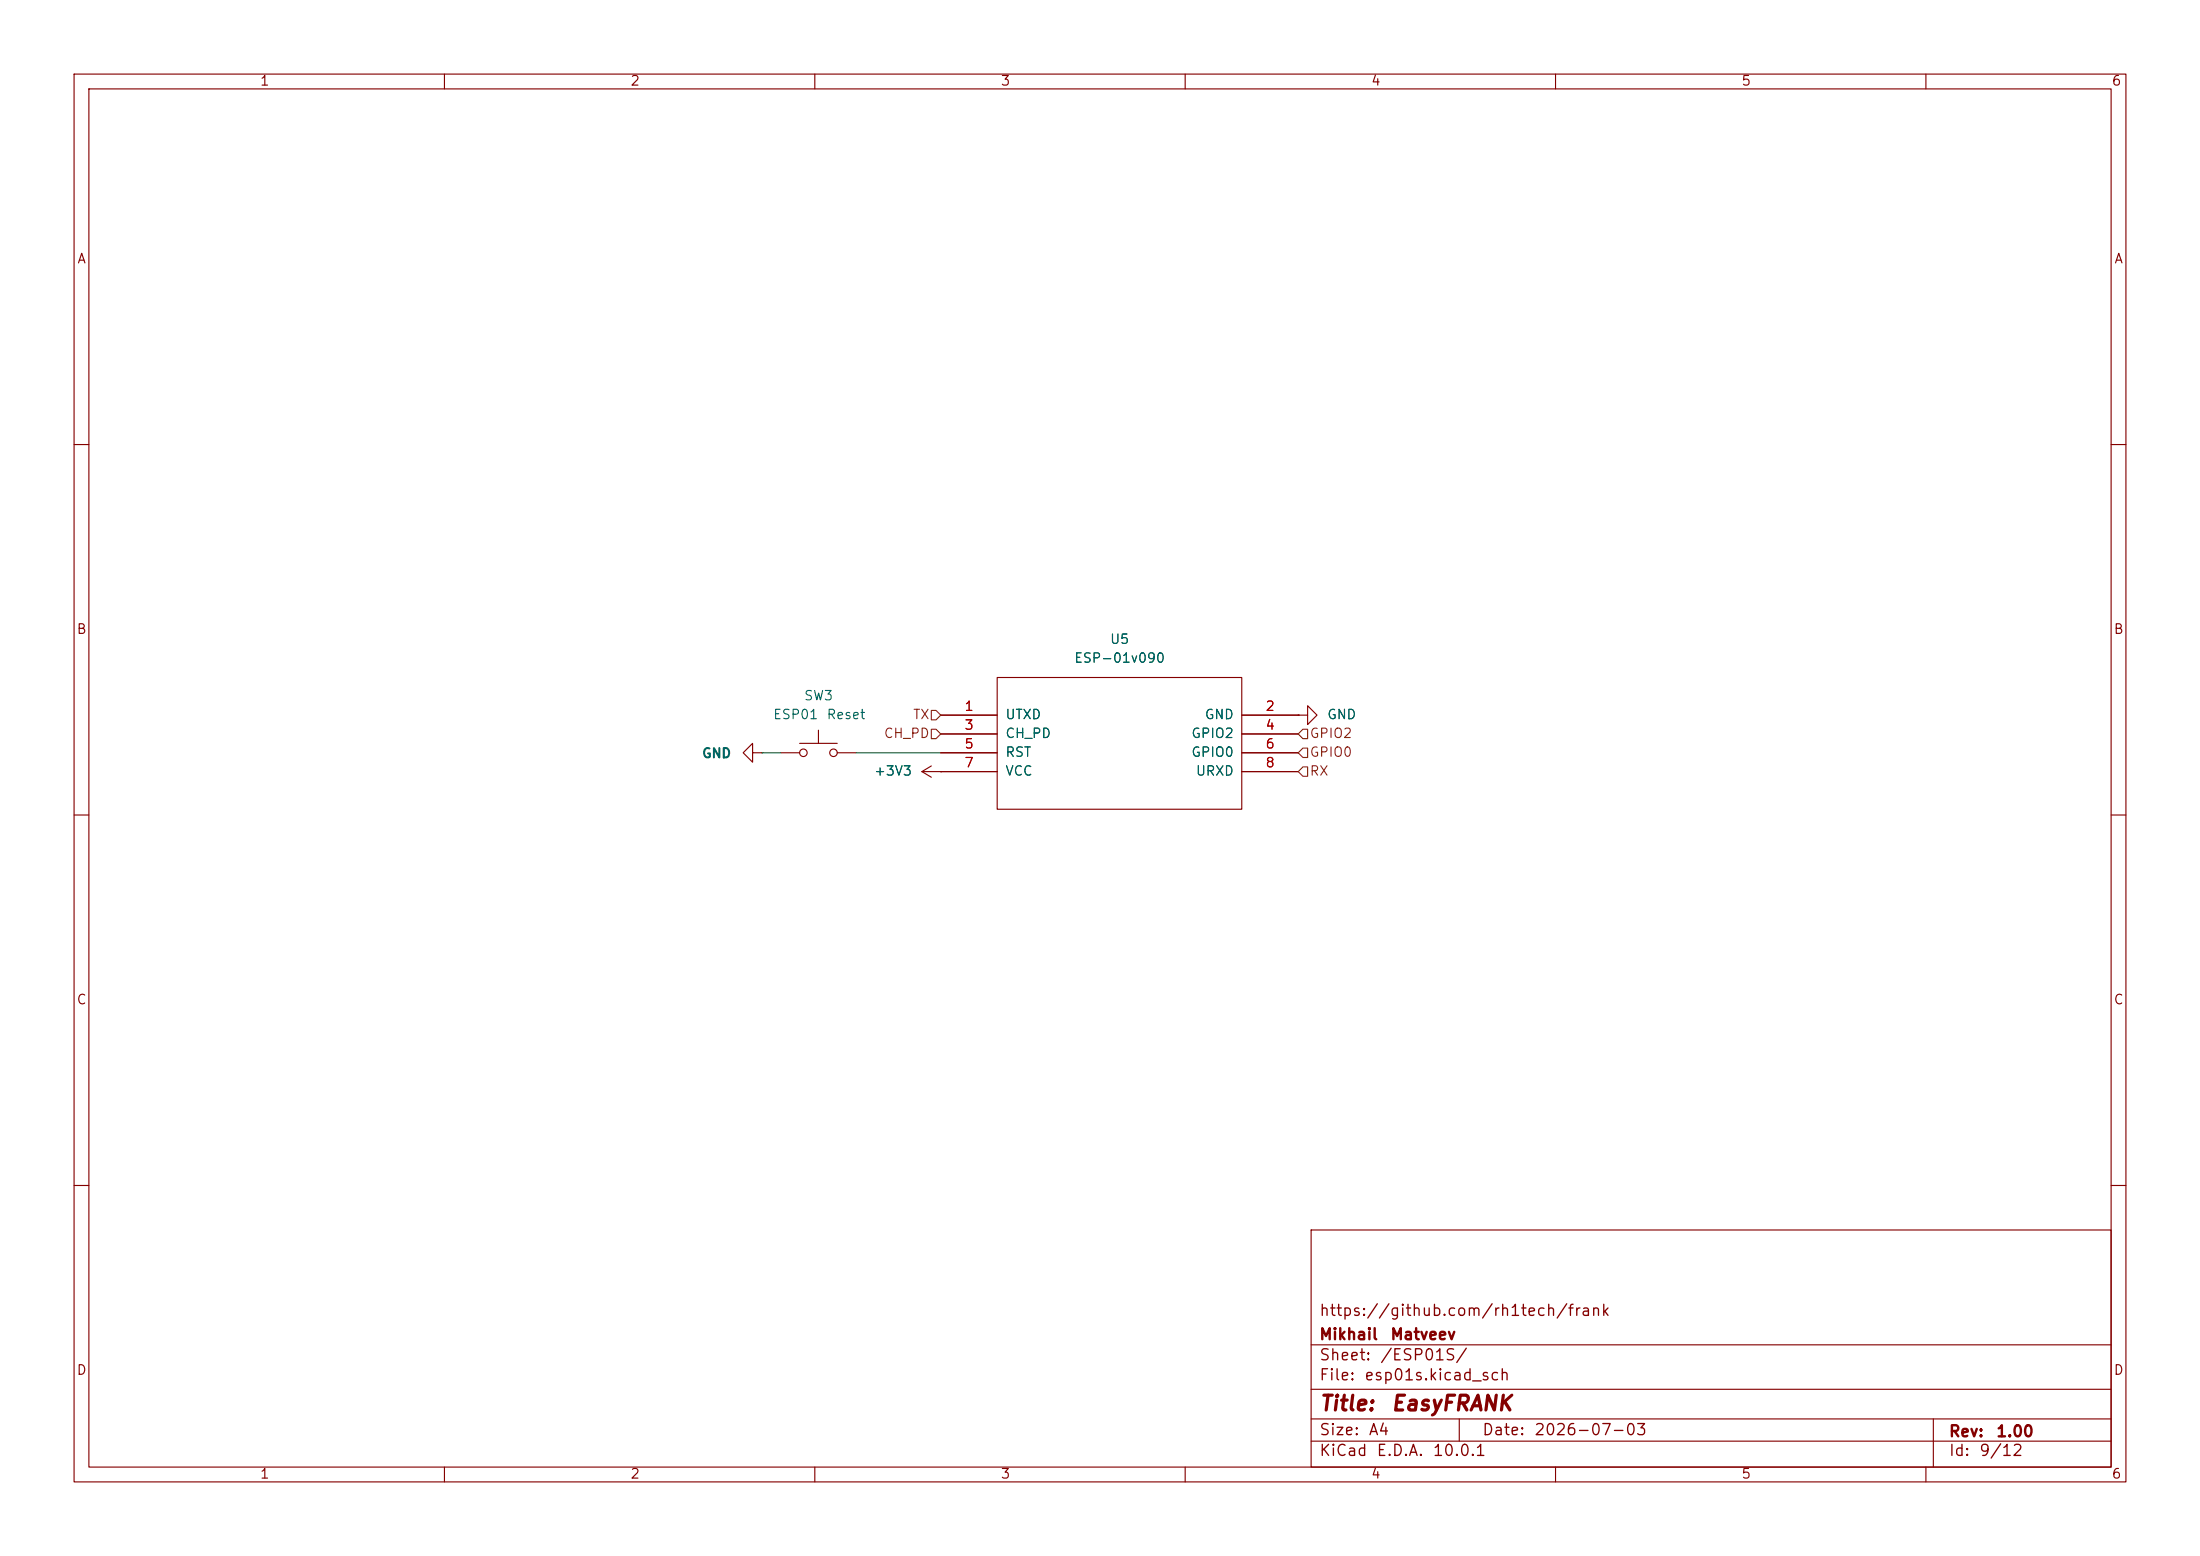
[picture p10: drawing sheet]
<svg xmlns="http://www.w3.org/2000/svg" width="297mm" height="210mm" viewBox="0 0 297 210" stroke-linecap="round" stroke-linejoin="round" font-family="sans-serif">
<g fill="none" stroke="#840000" stroke-width=".15">
<path d="M10 10h277v190h-277zM12 12h273v186h-273zM60 10v2M110 10v2M160 10v2M210 10v2M260 10v2M10 60h2M285 60h2M110.5 98.6v1.7M127 96.5h7.6M127 99.1h7.6"/>
<path d="M134.6 91.4h33v17.8h-33zM167.6 96.5h7.7M167.6 99.1h7.7M175.3 96.5h1.2v-1.2l1.3 1.2-1.3 1.3v-1.3M175.3 96.5h.1M10 110h2M101.6 101.6v-1.3l-1.3 1.3 1.3 1.3v-1.3h1.3M102.9 101.6h.1M105.4 101.6h2.5M107.9 100.3h5.1M113 101.6h2.6M124.5 104.1l1.2 .8"/>
<path d="M124.5 104.1h10.1M125.7 103.4l-1.2 .7M127 104.1h.1M127 101.6h7.6M167.6 101.6h7.7M167.6 104.1h7.7M285 110h2M10 160h2M177 166h108v32h-108zM285 160h2M60 198v2M110 198v2"/>
<path d="M160 198v2M177 194.5h108M177 191.5h108M177 187.5h108M177 181.5h108M197 191.5v3M210 198v2M260 198v2M261 191.5v6.5"/>
<circle cx="108.5" cy="101.6" r=".51"/>
<circle cx="112.5" cy="101.6" r=".51"/>
</g>
<path d="M125.7 95.9h.7l.6 .6-.6 .7h-.7zM125.7 98.4h.7l.6 .7-.6 .6h-.7zM175.9 98.4h.6v1.3h-.6l-.6-.6zM175.3 101.6l.6-.6h.6v1.2h-.6zM175.9 103.5h.6v1.3h-.6l-.6-.7z" fill="none" stroke="#725600" stroke-width=".15"/>
<path d="M102.9 101.6h2.5M115.6 101.6h11.4" fill="none" stroke="#009600" stroke-width=".15"/>
<g font-size="2" fill="#840000">
<text x="178" y="190.9">Title:</text>
<text x="187.7" y="190.9">EasyFRANK</text>
</g>
<g font-size="1.5" fill="#840000">
<text x="178" y="178">https://github.com/rh1tech/frank</text>
<text x="178" y="184">Sheet:</text>
<text x="178" y="181.2">Mikhail</text>
<text x="186.2" y="184">/ESP01S/</text>
<text x="187.6" y="181.2">Matveev</text>
<text x="178" y="186.7">File:</text>
<text x="184.1" y="186.7">esp01s.kicad_sch</text>
<text x="178" y="196.9">KiCad</text>
<text x="178" y="194.1">Size:</text>
<text x="184.7" y="194.1">A4</text>
<text x="185.7" y="196.9">E.D.A.</text>
<text x="193.3" y="196.9">10.0.1</text>
<text x="200" y="194.1">Date:</text>
<text x="207" y="194.1">2026-07-03</text>
<text x="263" y="194.3">Rev:</text>
<text x="263" y="196.9">Id:</text>
<text x="267.1" y="196.9">9/12</text>
<text x="269.4" y="194.3">1.00</text>
</g>
<g font-size="1.3" fill="#840000">
<text x="35" y="11.9">1</text>
<text x="85" y="11.9">2</text>
<text x="135" y="11.9">3</text>
<text x="185" y="11.9">4</text>
<text x="235" y="11.9">5</text>
<text x="285" y="11.9">6</text>
<text x="10.3" y="35.9">A</text>
<text x="285.3" y="35.9">A</text>
<text x="10.3" y="85.9">B</text>
<text x="285.3" y="85.9">B</text>
<text x="10.3" y="135.9">C</text>
<text x="285.3" y="135.9">C</text>
<text x="10.3" y="185.9">D</text>
<text x="285.3" y="185.9">D</text>
<text x="35" y="199.9">1</text>
<text x="85" y="199.9">2</text>
<text x="135" y="199.9">3</text>
<text x="185" y="199.9">4</text>
<text x="235" y="199.9">5</text>
<text x="285" y="199.9">6</text>
</g>
<g font-size="1.3" fill="#006464">
<text x="144.9" y="89.8">ESP-01v090</text>
<text x="149.8" y="87.2">U5</text>
<text x="108.5" y="94.8">SW3</text>
<text x="104.3" y="97.4">ESP01</text>
<text x="111.5" y="97.4">Reset</text>
<text x="135.6" y="97.4">UTXD</text>
<text x="135.6" y="99.9">CH_PD</text>
<text x="160.7" y="99.9">GPIO2</text>
<text x="162.6" y="97.4">GND</text>
<text x="179.1" y="97.4">GND</text>
<text x="94.7" y="102.6">GND</text>
<text x="117.9" y="105">+3V3</text>
<text x="135.6" y="102.5">RST</text>
<text x="135.6" y="105">VCC</text>
<text x="160.7" y="102.5">GPIO0</text>
<text x="161.3" y="105">URXD</text>
</g>
<g font-size="1.3" fill="#725600">
<text x="119.2" y="99.9">CH_PD</text>
<text x="123.2" y="97.4">TX</text>
<text x="176.7" y="99.9">GPIO2</text>
<text x="176.7" y="102.5">GPIO0</text>
<text x="176.7" y="105">RX</text>
</g>
<g font-size="1.3" fill="#a90000">
<text x="130.1" y="96.3">1</text>
<text x="130.1" y="98.8">3</text>
<text x="130.1" y="101.3">5</text>
<text x="170.7" y="96.3">2</text>
<text x="170.7" y="98.8">4</text>
<text x="170.7" y="101.3">6</text>
<text x="130.1" y="103.9">7</text>
<text x="170.7" y="103.9">8</text>
</g>
</svg>
